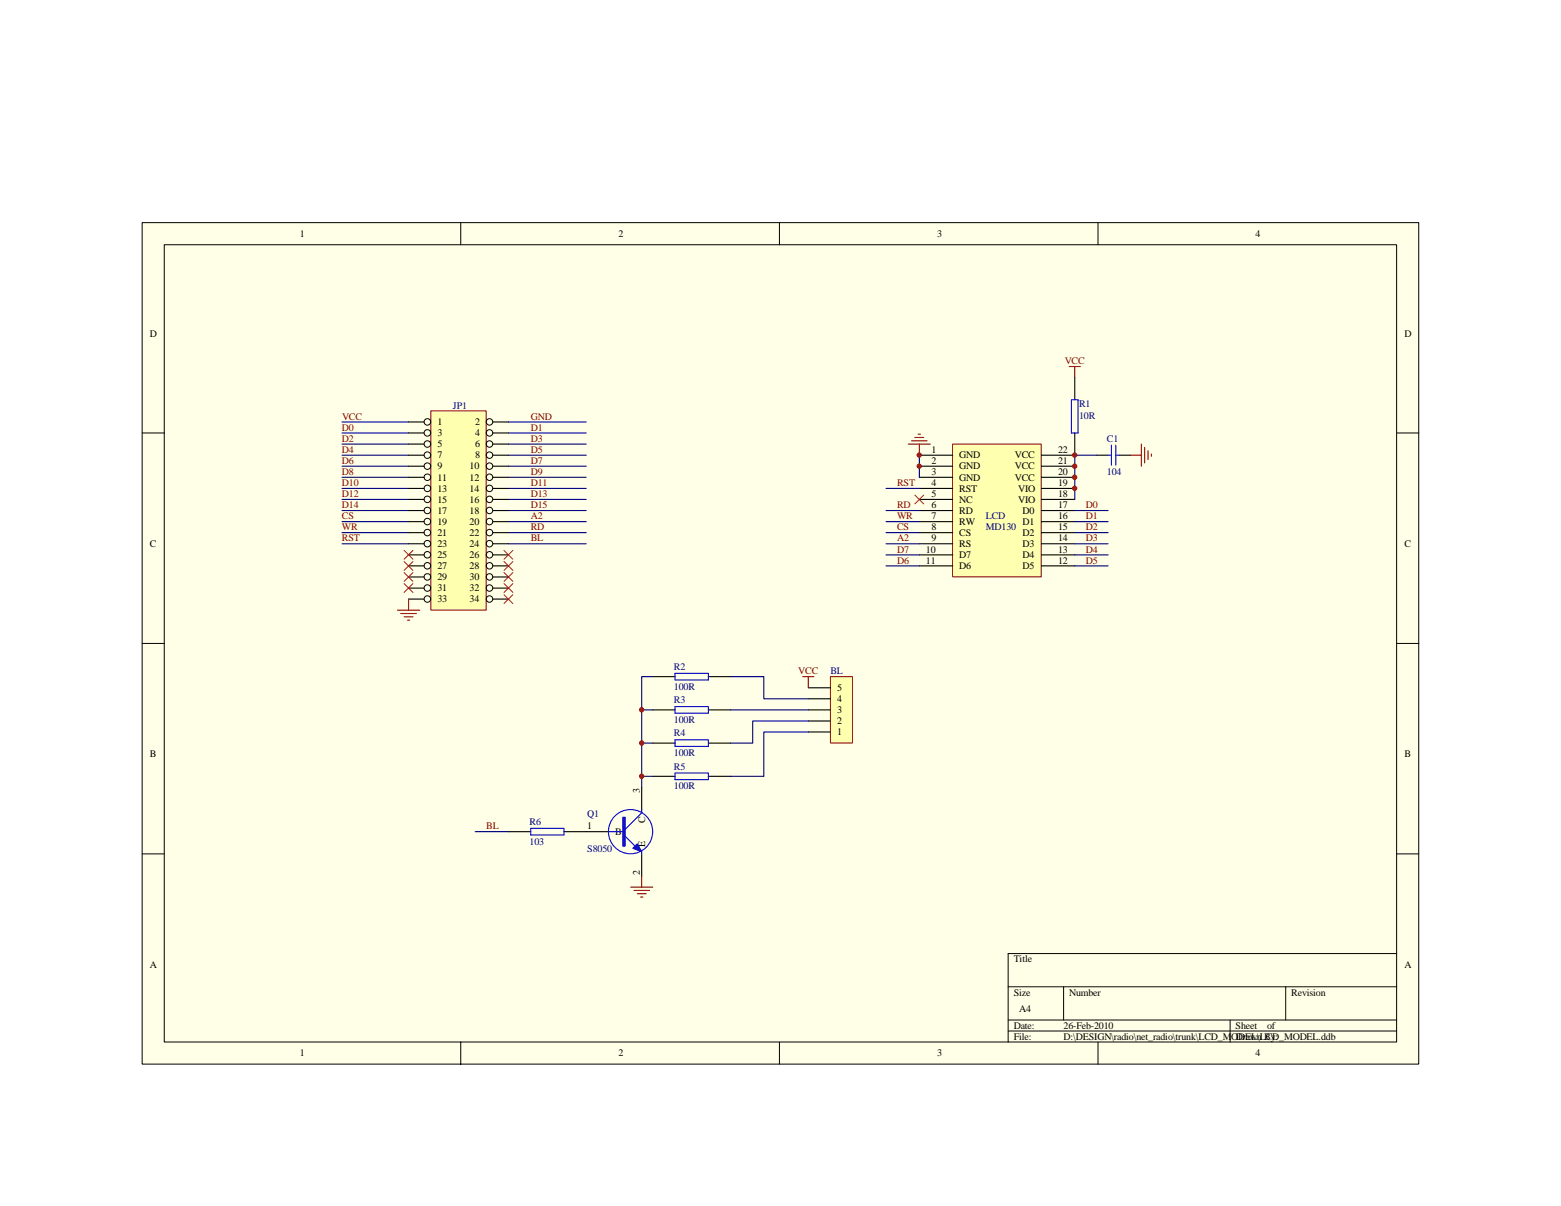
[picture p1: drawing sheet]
<svg xmlns="http://www.w3.org/2000/svg" width="279mm" height="216mm" viewBox="0 0 279 216" stroke-linecap="round" stroke-linejoin="round" font-family="sans-serif">
<path d="M25.4 39.9h228.5v150.6h-228.5z" fill="#ffffe8"/>
<g fill="none" stroke="#000" stroke-width=".18">
<path d="M25.4 39.9h228.5v150.6h-228.5zM82.5 39.9v3.9M139.5 39.9v3.9M196.5 39.9v3.9M29.4 43.8h220.6v142.7h-220.6zM25.4 77.5h4M250 77.5h4M25.4 115.2h4M250 115.2h4M25.4 152.9h4M250 152.9h4M180.4 176.7h69.6"/>
<path d="M190.4 176.7v5.9M230.1 176.7v5.9M250 170.7h-69.6v15.9M82.5 186.6v3.9M139.5 186.6v3.9M180.4 182.6h69.6M180.4 184.6h69.6M196.5 186.6v3.9M220.2 182.6v4"/>
</g>
<path d="M170.5 79.5h15.9v23.8h-15.9z" fill="#ffffb0"/>
<path d="M170.5 79.5h15.9v23.8h-15.9z" fill="none" stroke="#800000" stroke-width=".18"/>
<g fill="none" stroke="#000" stroke-width=".2">
<path d="M192.4 77.5v4h-6M192.4 67.6v4M164.6 81.5h5.9M164.6 83.5h5.9M164.6 85.4h5.9M164.6 87.4h5.9M164.6 89.4h5.9M164.6 91.4h5.9M164.6 93.4h5.9M164.6 95.4h5.9M164.6 97.3h5.9M164.6 99.3h5.9"/>
<path d="M186.4 83.5h6M186.4 85.4h6M186.4 87.4h6M186.4 89.4h6M186.4 91.4h6M186.4 93.4h6M186.4 95.4h6M186.4 97.3h6M186.4 99.3h6M196.3 81.5h2M200.3 81.5h2M164.6 101.3h5.9"/>
<path d="M186.4 101.3h6"/>
</g>
<g fill="none" stroke="#000080" stroke-width=".2">
<path d="M61.2 75.5h11.9M61.2 77.5h11.9M61.2 79.5h11.9M91 75.5h13.9M91 77.5h13.9M91 79.5h13.9M61.2 93.4h11.9M61.2 95.4h11.9M61.2 97.3h11.9M61.2 81.5h11.9M61.2 83.5h11.9M61.2 85.4h11.9"/>
<path d="M61.2 87.4h11.9M61.2 89.4h11.9M61.2 91.4h11.9M91 85.4h13.9M91 87.4h13.9M91 89.4h13.9M91 91.4h13.9M91 93.4h13.9M91 95.4h13.9M91 97.3h13.9M91 81.5h13.9M91 83.5h13.9"/>
<path d="M158.6 87.4h6M158.6 91.4h6M158.6 93.4h6M158.6 95.4h6M158.6 97.3h6M158.6 99.3h6M164.6 81.5v3.9M192.4 91.4h5.9M192.4 93.4h5.9M192.4 95.4h5.9M192.4 97.3h5.9M192.4 99.3h5.9"/>
<path d="M196.3 81.5h-3.9v7.9M158.6 101.3h6M192.4 101.3h5.9"/>
</g>
<g fill="#800000" stroke="#800000" stroke-width=".18">
<circle cx="164.5" cy="83.5" r=".38"/>
<circle cx="164.5" cy="81.5" r=".38"/>
<circle cx="192.4" cy="87.4" r=".39"/>
<circle cx="192.4" cy="85.4" r=".39"/>
<circle cx="192.4" cy="83.5" r=".39"/>
<circle cx="192.4" cy="81.5" r=".39"/>
</g>
<path d="M162.6 79.5h3.9M163.2 78.9h2.7M163.7 78.3h1.6M164.3 77.7h.4M164.6 79.5v2M191.4 65.6h2M192.4 65.6v2M204.3 79.5v4M202.3 81.5h2M204.9 80.1v2.8M205.5 80.7v1.6M206.1 81.3v.4" fill="none" stroke="#800000" stroke-width=".2"/>
<path d="M191.8 71.6h1.2v5.9h-1.2zM198.9 79.7v3.6M199.7 79.7v3.6M198.3 81.5h.6M199.7 81.5h.6" fill="none" stroke="#00f" stroke-width=".2"/>
<path d="M163.7 88.6l1.6 1.6M165.3 88.6l-1.6 1.6" fill="none" stroke="#f00" stroke-width=".18"/>
<path d="M148.7 121.2h3.9v11.8h-3.9z" fill="#ffffb0"/>
<path d="M148.6 121.1h4v11.9h-4z" fill="none" stroke="#800000" stroke-width=".18"/>
<g fill="none" stroke="#000" stroke-width=".2">
<path d="M116.8 127.1h4M116.8 121.1h4M116.8 133h4M116.8 139h4M126.8 127.1h4M126.8 121.1h4M126.8 133h4M126.8 139h4M144.7 131h3.9M144.7 129.1h3.9M144.7 127.1h3.9M144.7 125.1h3.9"/>
<path d="M144.7 123.1h3.9M91 148.9h4M100.9 148.9h8M114.9 141v3.9M114.9 152.9v3.9"/>
</g>
<path d="M143.7 121.1h2M144.7 121.1v2M112.9 158.8h3.9M113.5 159.4h2.7M114.1 160h1.6M114.9 156.8v2M114.7 160.6h.4" fill="none" stroke="#800000" stroke-width=".2"/>
<g fill="none" stroke="#00f" stroke-width=".2">
<path d="M120.8 120.5h6v1.2h-6zM120.8 126.5h6v1.2h-6zM120.8 132.4h6v1.2h-6zM120.8 138.4h6v1.2h-6zM95 148.3h5.9v1.2h-5.9zM108.9 148.9h3M111.9 149.7l1.8 1.8M114.9 144.9v.6l-3 3M114.9 152.5v.4"/>
<circle cx="112.9" cy="148.9" r="4"/>
</g>
<path d="M114.9 133h1.9M114.9 139h1.9M114.9 127.1h1.9M116.8 121.1h-1.9v19.9M130.8 121.1h5.9v4h8M130.8 127.1h13.9M144.7 129.1h-10v3.9h-3.9M144.7 131h-8v8h-5.9M85 148.9h6" fill="none" stroke="#000080" stroke-width=".2"/>
<g fill="#800000" stroke="#800000" stroke-width=".18">
<circle cx="114.8" cy="127.1" r=".39"/>
<circle cx="114.8" cy="133" r=".39"/>
<circle cx="114.8" cy="139" r=".39"/>
</g>
<g fill="#00f" stroke="#00f" stroke-width=".2">
<path d="M114.1 151.1l.8 1.4-1.6-.6z"/>
<path d="M111.5 146.3h.4v5.2h-.4z" fill-rule="evenodd"/>
</g>
<path d="M77.1 73.6h9.9v35.6h-9.9z" fill="#ffffb0"/>
<path d="M77.1 73.6h9.9v35.6h-9.9z" fill="none" stroke="#800000" stroke-width=".18"/>
<g fill="none" stroke="#000" stroke-width=".18">
<circle cx="76.5" cy="75.5" r=".59"/>
<circle cx="76.5" cy="77.5" r=".59"/>
<circle cx="76.5" cy="79.5" r=".59"/>
<circle cx="87.6" cy="77.5" r=".58"/>
<circle cx="87.6" cy="75.5" r=".58"/>
<circle cx="87.6" cy="79.5" r=".58"/>
<circle cx="76.5" cy="81.5" r=".59"/>
<circle cx="76.5" cy="91.4" r=".59"/>
<circle cx="76.5" cy="83.4" r=".59"/>
<circle cx="76.5" cy="87.4" r=".59"/>
<circle cx="76.5" cy="89.4" r=".59"/>
<circle cx="76.5" cy="95.3" r=".59"/>
<circle cx="76.5" cy="97.3" r=".59"/>
<circle cx="76.5" cy="99.3" r=".59"/>
<circle cx="76.5" cy="85.4" r=".59"/>
<circle cx="76.5" cy="93.4" r=".59"/>
<circle cx="87.6" cy="93.4" r=".58"/>
<circle cx="87.6" cy="95.3" r=".58"/>
<circle cx="87.6" cy="85.4" r=".58"/>
<circle cx="87.6" cy="99.3" r=".58"/>
<circle cx="87.6" cy="81.5" r=".58"/>
<circle cx="87.6" cy="97.3" r=".58"/>
<circle cx="87.6" cy="89.4" r=".58"/>
<circle cx="87.6" cy="91.4" r=".58"/>
<circle cx="87.6" cy="83.4" r=".58"/>
<circle cx="87.6" cy="87.4" r=".58"/>
<circle cx="76.5" cy="101.3" r=".59"/>
<circle cx="76.5" cy="105.3" r=".59"/>
<circle cx="76.5" cy="103.3" r=".59"/>
<circle cx="76.5" cy="107.2" r=".59"/>
<circle cx="87.6" cy="103.3" r=".58"/>
<circle cx="87.6" cy="101.3" r=".58"/>
<circle cx="87.6" cy="107.2" r=".58"/>
<circle cx="87.6" cy="105.3" r=".58"/>
</g>
<g fill="none" stroke="#000" stroke-width=".2">
<path d="M73.1 75.5h2.8M73.1 77.5h2.8M73.1 79.5h2.8M88.2 75.5h2.8M88.2 77.5h2.8M88.2 79.5h2.8M73.1 81.5h2.8M73.1 83.5h2.8M73.1 85.4h2.8M73.1 87.4h2.8M73.1 89.4h2.8M73.1 91.4h2.8"/>
<path d="M73.1 93.4h2.8M73.1 95.4h2.8M73.1 97.3h2.8M73.1 99.3h2.8M88.2 81.5h2.8M88.2 83.5h2.8M88.2 85.4h2.8M88.2 87.4h2.8M88.2 89.4h2.8M88.2 91.4h2.8M88.2 93.4h2.8M88.2 95.4h2.8"/>
<path d="M88.2 97.3h2.8M88.2 99.3h2.8M73.1 101.3h2.8M73.1 103.3h2.8M73.1 105.3h2.8M73.1 107.3h2.8M88.2 101.3h2.8M88.2 103.3h2.8M88.2 105.3h2.8M88.2 107.3h2.8"/>
</g>
<g fill="none" stroke="#f00" stroke-width=".18">
<path d="M72.3 98.5l1.6 1.6M73.9 98.5l-1.6 1.6M90.2 98.5l1.6 1.6M91.8 98.5l-1.6 1.6M72.3 104.5l1.6 1.6M72.3 102.5l1.6 1.6M72.3 100.5l1.6 1.6M73.9 104.5l-1.6 1.6M73.9 102.5l-1.6 1.6M73.9 100.5l-1.6 1.6M90.2 100.5l1.6 1.6M90.2 102.5l1.6 1.6"/>
<path d="M90.2 104.5l1.6 1.6M90.2 106.5l1.6 1.6M91.8 100.5l-1.6 1.6M91.8 102.5l-1.6 1.6M91.8 104.5l-1.6 1.6M91.8 106.5l-1.6 1.6"/>
</g>
<path d="M71.1 109.2h4M71.7 109.8h2.8M72.3 110.4h1.6M72.9 111h.4M73.1 107.3v1.9" fill="none" stroke="#800000" stroke-width=".2"/>
<g font-size="1.8">
<text x="53.7" y="42.4">1</text>
<text x="110.7" y="42.4">2</text>
<text x="167.7" y="42.4">3</text>
<text x="224.7" y="42.4">4</text>
<text x="26.8" y="60.3">D</text>
<text x="251.4" y="60.3">D</text>
<text x="78.3" y="76.1">1</text>
<text x="85" y="76.1">2</text>
<text x="78.3" y="78.1">3</text>
<text x="78.3" y="80.1">5</text>
<text x="78.3" y="82.1">7</text>
<text x="85" y="78.1">4</text>
<text x="85" y="80.1">6</text>
<text x="85" y="82.1">8</text>
<text x="166.7" y="81.1">1</text>
<text x="166.7" y="83.1">2</text>
<text x="171.7" y="82.1">GND</text>
<text x="181.6" y="82.1">VCC</text>
<text x="189.4" y="83.1">21</text>
<text x="189.4" y="81.1">22</text>
<text x="78.3" y="84">9</text>
<text x="78.3" y="86">11</text>
<text x="78.3" y="88">13</text>
<text x="78.3" y="90">15</text>
<text x="84.1" y="84">10</text>
<text x="84.1" y="86">12</text>
<text x="84.1" y="88">14</text>
<text x="84.1" y="90">16</text>
<text x="166.7" y="85">3</text>
<text x="166.7" y="87">4</text>
<text x="166.7" y="89">5</text>
<text x="171.7" y="84">GND</text>
<text x="171.7" y="86">GND</text>
<text x="171.7" y="88">RST</text>
<text x="171.7" y="90">NC</text>
<text x="181.6" y="86">VCC</text>
<text x="181.6" y="84">VCC</text>
<text x="182.2" y="90">VIO</text>
<text x="182.2" y="88">VIO</text>
<text x="189.4" y="89">18</text>
<text x="189.4" y="87">19</text>
<text x="189.4" y="85">20</text>
<text x="78.3" y="92">17</text>
<text x="78.3" y="94">19</text>
<text x="78.3" y="95.9">21</text>
<text x="84.1" y="92">18</text>
<text x="84.1" y="94">20</text>
<text x="84.1" y="95.9">22</text>
<text x="166.7" y="91">6</text>
<text x="166.7" y="93">7</text>
<text x="166.7" y="95">8</text>
<text x="171.7" y="92">RD</text>
<text x="171.7" y="94">RW</text>
<text x="171.7" y="95.9">CS</text>
<text x="183" y="95.9">D2</text>
<text x="183" y="94">D1</text>
<text x="183" y="92">D0</text>
<text x="189.4" y="95">15</text>
<text x="189.4" y="93">16</text>
<text x="189.4" y="91">17</text>
<text x="26.8" y="97.9">C</text>
<text x="78.3" y="97.9">23</text>
<text x="78.3" y="99.9">25</text>
<text x="78.3" y="101.9">27</text>
<text x="84.1" y="97.9">24</text>
<text x="84.1" y="99.9">26</text>
<text x="84.1" y="101.9">28</text>
<text x="165.7" y="98.9">10</text>
<text x="165.7" y="100.9">11</text>
<text x="166.7" y="96.9">9</text>
<text x="171.7" y="97.9">RS</text>
<text x="171.7" y="99.9">D7</text>
<text x="171.7" y="101.9">D6</text>
<text x="183" y="101.9">D5</text>
<text x="183" y="99.9">D4</text>
<text x="183" y="97.9">D3</text>
<text x="189.4" y="100.9">12</text>
<text x="189.4" y="98.9">13</text>
<text x="189.4" y="96.9">14</text>
<text x="251.4" y="97.9">C</text>
<text x="78.3" y="103.9">29</text>
<text x="78.3" y="105.9">31</text>
<text x="78.3" y="107.8">33</text>
<text x="84.1" y="103.9">30</text>
<text x="84.1" y="105.9">32</text>
<text x="84.1" y="107.8">34</text>
<text x="149.8" y="125.7">4</text>
<text x="149.8" y="123.7">5</text>
<text x="149.8" y="131.6">1</text>
<text x="149.8" y="129.6">2</text>
<text x="149.8" y="127.7">3</text>
<text x="26.8" y="135.6">B</text>
<text x="251.4" y="135.6">B</text>
<text x="114.5" y="141.9" transform="rotate(-90 114.5 141.9)">3</text>
<text x="105.1" y="148.5">1</text>
<text x="110.1" y="149.5">B</text>
<text x="115.5" y="147.3" transform="rotate(-90 115.5 147.3)">C</text>
<text x="115.5" y="151.7" transform="rotate(-90 115.5 151.7)">E</text>
<text x="114.5" y="156.6" transform="rotate(-90 114.5 156.6)">2</text>
<text x="26.8" y="173.2">A</text>
<text x="181.4" y="172.3">Title</text>
<text x="251.4" y="173.2">A</text>
<text x="181.4" y="178.2">Size</text>
<text x="191.4" y="178.2">Number</text>
<text x="231.1" y="178.2">Revision</text>
<text x="181.4" y="184.2">Date:</text>
<text x="182.4" y="181.2">A4</text>
<text x="190.4" y="184.2">26-Feb-2010</text>
<text x="221.2" y="184.2">Sheet</text>
<text x="226.8" y="184.2">of</text>
<text x="53.7" y="189.1">1</text>
<text x="110.7" y="189.1">2</text>
<text x="167.7" y="189.1">3</text>
<text x="181.4" y="186.1">File:</text>
<text x="190.4" y="186.1">D:\DESIGN\radio\net_radio\trunk\LCD_MODEL\LCD_MODEL.ddb</text>
<text x="221.2" y="186.1">Drawn By:</text>
<text x="224.7" y="189.1">4</text>
</g>
<g font-size="1.8" fill="#800000">
<text x="190.6" y="65.2">VCC</text>
<text x="61.2" y="77.1">D0</text>
<text x="61.2" y="75.1">VCC</text>
<text x="95" y="77.1">D1</text>
<text x="95" y="75.1">GND</text>
<text x="61.2" y="79.1">D2</text>
<text x="61.2" y="81.1">D4</text>
<text x="61.2" y="83.1">D6</text>
<text x="95" y="79.1">D3</text>
<text x="95" y="81.1">D5</text>
<text x="95" y="83.1">D7</text>
<text x="61.2" y="85">D8</text>
<text x="61.2" y="87">D10</text>
<text x="61.2" y="89">D12</text>
<text x="95" y="85">D9</text>
<text x="95" y="87">D11</text>
<text x="95" y="89">D13</text>
<text x="160.6" y="87">RST</text>
<text x="61.2" y="91">D14</text>
<text x="61.2" y="93">CS</text>
<text x="61.2" y="95">WR</text>
<text x="95" y="91">D15</text>
<text x="95" y="93">A2</text>
<text x="95" y="95">RD</text>
<text x="160.6" y="95">CS</text>
<text x="160.6" y="93">WR</text>
<text x="160.6" y="91">RD</text>
<text x="194.4" y="91">D0</text>
<text x="194.4" y="93">D1</text>
<text x="194.4" y="95">D2</text>
<text x="61.2" y="96.9">RST</text>
<text x="95" y="96.9">BL</text>
<text x="160.6" y="100.9">D6</text>
<text x="160.6" y="98.9">D7</text>
<text x="160.6" y="96.9">A2</text>
<text x="194.4" y="96.9">D3</text>
<text x="194.4" y="98.9">D4</text>
<text x="194.4" y="100.9">D5</text>
<text x="142.9" y="120.7">VCC</text>
<text x="87" y="148.5">BL</text>
</g>
<g font-size="1.8" fill="#000080">
<text x="81.1" y="73.1">JP1</text>
<text x="193.1" y="72.9">R1</text>
<text x="193.1" y="74.9">10R</text>
<text x="198.1" y="79.1">C1</text>
<text x="198.1" y="85">104</text>
<text x="176.5" y="93">LCD</text>
<text x="176.5" y="95">MD130</text>
<text x="120.6" y="119.9">R2</text>
<text x="120.6" y="123.5">100R</text>
<text x="120.6" y="125.9">R3</text>
<text x="148.6" y="120.7">BL</text>
<text x="120.6" y="129.4">100R</text>
<text x="120.6" y="131.8">R4</text>
<text x="120.6" y="135.4">100R</text>
<text x="120.6" y="137.8">R5</text>
<text x="120.6" y="141.3">100R</text>
<text x="94.8" y="147.7">R6</text>
<text x="105.1" y="146.3">Q1</text>
<text x="94.8" y="151.3">103</text>
<text x="105.1" y="152.4">S8050</text>
</g>
</svg>
